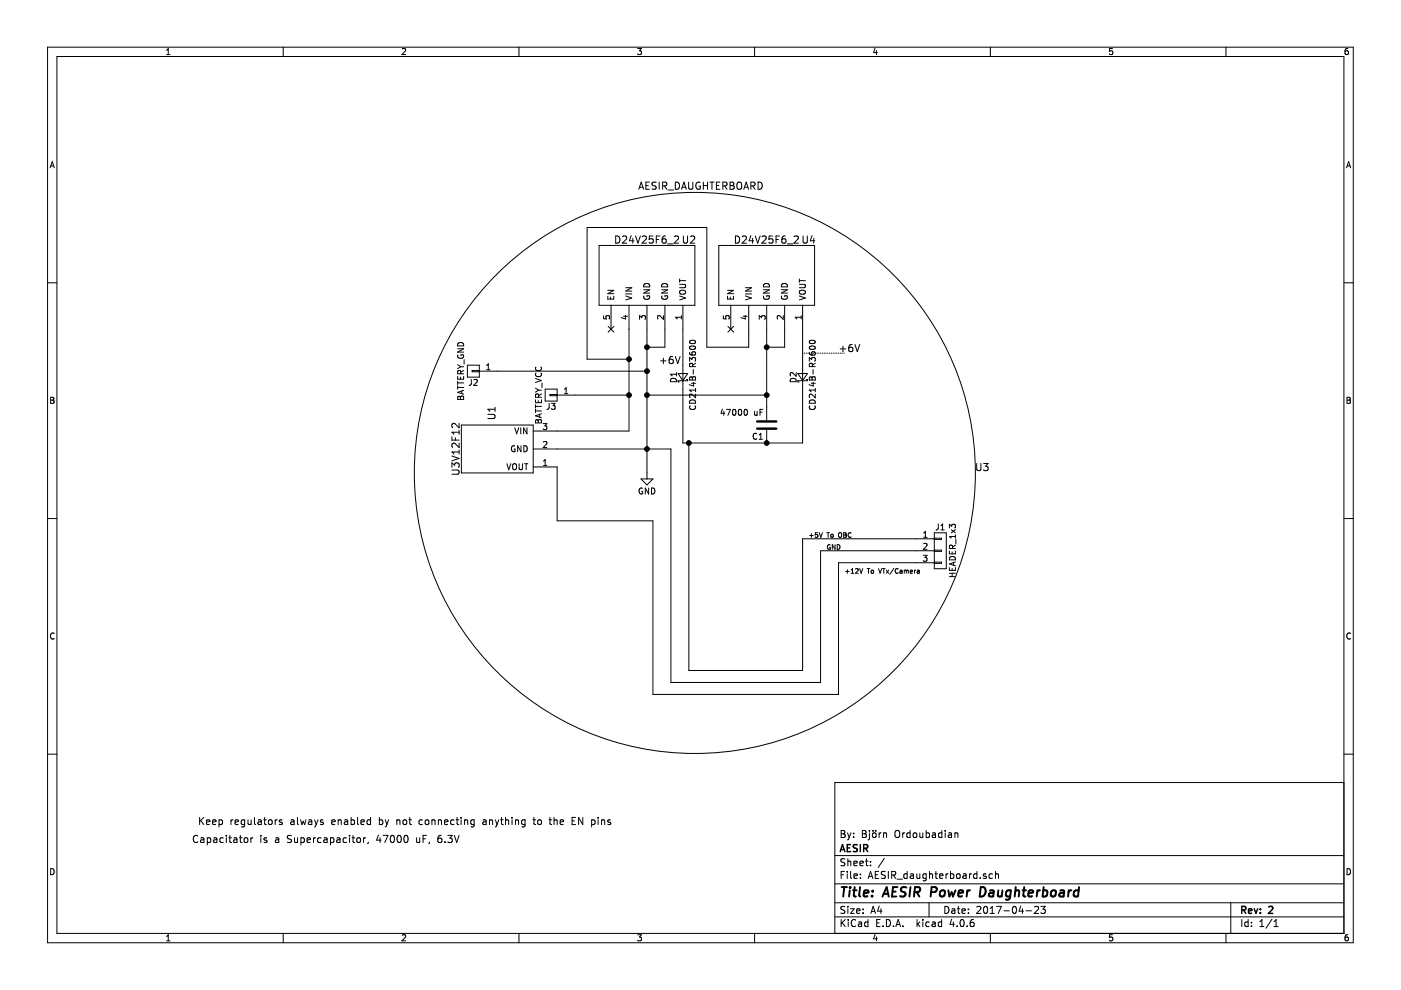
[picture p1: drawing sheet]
EESchema Schematic File Version 2
LIBS:power
LIBS:device
LIBS:transistors
LIBS:conn
LIBS:linear
LIBS:regul
LIBS:74xx
LIBS:cmos4000
LIBS:adc-dac
LIBS:memory
LIBS:xilinx
LIBS:microcontrollers
LIBS:dsp
LIBS:microchip
LIBS:analog_switches
LIBS:motorola
LIBS:texas
LIBS:intel
LIBS:audio
LIBS:interface
LIBS:digital-audio
LIBS:philips
LIBS:display
LIBS:cypress
LIBS:siliconi
LIBS:opto
LIBS:atmel
LIBS:contrib
LIBS:valves
LIBS:AESIR
LIBS:AESIR_daughterboard-cache
EELAYER 25 0
EELAYER END
$Descr A4 11693 8268
encoding utf-8
Sheet 1 1
Title "AESIR Power Daughterboard"
Date "2017-04-23"
Rev "2"
Comp "AESIR"
Comment1 "By: Björn Ordoubadian"
Comment2 ""
Comment3 ""
Comment4 ""
$EndDescr
$Comp
L AESIR_DAUGHTERBOARD U3
U 1 1
P 5850 3950
F 0 "U3" H 8200 4000 60  0000 C CNN
F 1 "AESIR_DAUGHTERBOARD" H 5850 6350 60  0000 C CNN
F 2 "Enclosures:AESIR_DB_OUTLINE_60mm" H 5900 3950 60  0001 C CNN
F 3 "" H 5900 3950 60  0001 C CNN
	1    5850 3950
	1    0    0    -1  
$EndComp
$Comp
L U3V12F12 U1
U 1 1
P 3650 3750
F 0 "U1" H 3950 3300 60  0000 C CNN
F 1 "U3V12F12" H 3650 3600 60  0000 C CNN
F 2 "Capacitors_SMD:U3V12F12" H 3650 3750 60  0001 C CNN
F 3 "" H 3650 3750 60  0001 C CNN
	1    3650 3750
	0    -1   -1   0   
$EndComp
$Comp
L D_Schottky_Small D1
U 1 1
P 5700 3150
F 0 "D1" H 5650 3230 50  0000 L CNN
F 1 "CD214B-R3600" H 5420 3070 50  0000 L CNN
F 2 "SMD_Footprints_Advanced:DO-214AA(SMB)" V 5700 3150 50  0001 C CNN
F 3 "" V 5700 3150 50  0001 C CNN
	1    5700 3150
	0    -1   -1   0   
$EndComp
$Comp
L D_Schottky_Small D2
U 1 1
P 6700 3150
F 0 "D2" H 6650 3230 50  0000 L CNN
F 1 "CD214B-R3600" H 6420 3070 50  0000 L CNN
F 2 "SMD_Footprints_Advanced:DO-214AA(SMB)" V 6700 3150 50  0001 C CNN
F 3 "" V 6700 3150 50  0001 C CNN
	1    6700 3150
	0    -1   -1   0   
$EndComp
$Comp
L C C1
U 1 1
P 6400 3550
F 0 "C1" H 6425 3650 50  0000 L CNN
F 1 "47000 uF" H 6425 3450 50  0000 L CNN
F 2 "Capacitors_SMD:Supercapacitor_Radial" H 6438 3400 50  0001 C CNN
F 3 "" H 6400 3550 50  0001 C CNN
	1    6400 3550
	-1   0    0    1   
$EndComp
Text Notes 6750 4500 0    39   ~ 0
+5V To OBC
$Comp
L GND #PWR01
U 1 1
P 5400 3950
F 0 "#PWR01" H 5400 3700 50  0001 C CNN
F 1 "GND" H 5400 3800 50  0000 C CNN
F 2 "" H 5400 3950 50  0001 C CNN
F 3 "" H 5400 3950 50  0001 C CNN
	1    5400 3950
	1    0    0    -1  
$EndComp
Text Notes 7050 4800 0    39   ~ 0
+12V To VTx/Camera
NoConn ~ 6100 2750
NoConn ~ 5100 2750
Text Notes 1650 6900 0    60   ~ 0
Keep regulators always enabled by not connecting anything to the EN pins\n
Wire Wire Line
	6700 2750 6700 3050
Wire Wire Line
	5700 2750 5700 3050
Wire Wire Line
	5250 3600 4650 3600
Wire Wire Line
	5250 2750 5250 3600
Wire Wire Line
	6250 2750 6250 2900
Wire Wire Line
	6250 2900 5900 2900
Wire Wire Line
	5900 2900 5900 1900
Wire Wire Line
	5900 1900 4900 1900
Wire Wire Line
	4900 1900 4900 3000
Wire Wire Line
	4900 3000 5250 3000
Connection ~ 5250 3000
Wire Wire Line
	5400 2750 5400 3950
Wire Wire Line
	5400 2900 5550 2900
Wire Wire Line
	5550 2900 5550 2750
Wire Wire Line
	6400 2750 6400 3400
Wire Wire Line
	6400 2900 6550 2900
Wire Wire Line
	6550 2900 6550 2750
Wire Wire Line
	5700 3250 5700 3700
Wire Wire Line
	6700 3700 6700 3250
Connection ~ 6400 2900
Wire Wire Line
	5400 3300 6400 3300
Connection ~ 5400 2900
Connection ~ 6400 3300
Connection ~ 5400 3300
Wire Wire Line
	4650 4350 4650 3900
Wire Wire Line
	4650 3750 5600 3750
Connection ~ 5400 3750
Connection ~ 5250 3300
Text Notes 1600 7050 0    60   ~ 0
Capacitator is a Supercapacitor, 47000 uF, 6.3V
Text Notes 7000 2950 0    60   ~ 0
+6V
Text Notes 5500 3050 0    60   ~ 0
+6V
Wire Notes Line
	7050 2950 6700 2950
Wire Wire Line
	5600 3750 5600 5700
$Comp
L CONN_01X03 J1
U 1 1
P 7850 4600
F 0 "J1" H 7850 4800 50  0000 C CNN
F 1 "HEADER_1x3" V 7950 4600 50  0000 C CNN
F 2 "Socket_Strips:Socket_Strip_Straight_1x03" H 7850 4600 50  0001 C CNN
F 3 "" H 7850 4600 50  0001 C CNN
	1    7850 4600
	1    0    0    -1  
$EndComp
Wire Wire Line
	5700 3700 6700 3700
Connection ~ 6400 3700
Wire Wire Line
	5450 4350 5450 5800
Wire Wire Line
	5450 4350 4650 4350
Wire Wire Line
	5750 3700 5750 5600
Connection ~ 5750 3700
Wire Wire Line
	5450 5800 7000 5800
Wire Wire Line
	7000 5800 7000 4700
Wire Wire Line
	7000 4700 7650 4700
Wire Wire Line
	5600 5700 6850 5700
Wire Wire Line
	6850 5700 6850 4600
Wire Wire Line
	6850 4600 7650 4600
Wire Wire Line
	5750 5600 6700 5600
Wire Wire Line
	6700 5600 6700 4500
Wire Wire Line
	6700 4500 7650 4500
Text Notes 6900 4600 0    39   ~ 0
GND
$Comp
L D24V25F6_2 U2
U 1 1
P 5400 2050
F 0 "U2" H 5750 2100 60  0000 C CNN
F 1 "D24V25F6_2" H 5400 2100 60  0000 C CNN
F 2 "Enclosures:D24V25F6_2" H 5400 2050 60  0001 C CNN
F 3 "" H 5400 2050 60  0001 C CNN
	1    5400 2050
	1    0    0    -1  
$EndComp
$Comp
L D24V25F6_2 U4
U 1 1
P 6400 2050
F 0 "U4" H 6750 2100 60  0000 C CNN
F 1 "D24V25F6_2" H 6400 2100 60  0000 C CNN
F 2 "Enclosures:D24V25F6_2" H 6400 2050 60  0001 C CNN
F 3 "" H 6400 2050 60  0001 C CNN
	1    6400 2050
	1    0    0    -1  
$EndComp
Connection ~ 5400 3100
$Comp
L CONN_01X01 J2
U 1 1
P 3950 3100
F 0 "J2" H 3950 3200 50  0000 C CNN
F 1 "BATTERY_GND" V 4050 3100 50  0000 C CNN
F 2 "Wire_Pads:SolderWirePad_single_1mmDrill" H 3950 3100 50  0001 C CNN
F 3 "" H 3950 3100 50  0001 C CNN
	1    3950 3100
	-1   0    0    1   
$EndComp
$Comp
L CONN_01X01 J3
U 1 1
P 4600 3300
F 0 "J3" H 4600 3400 50  0000 C CNN
F 1 "BATTERY_VCC" V 4700 3300 50  0000 C CNN
F 2 "Wire_Pads:SolderWirePad_single_1mmDrill" H 4600 3300 50  0001 C CNN
F 3 "" H 4600 3300 50  0001 C CNN
	1    4600 3300
	-1   0    0    1   
$EndComp
Wire Wire Line
	4800 3300 5250 3300
Wire Wire Line
	5400 3100 4150 3100
$EndSCHEMATC
